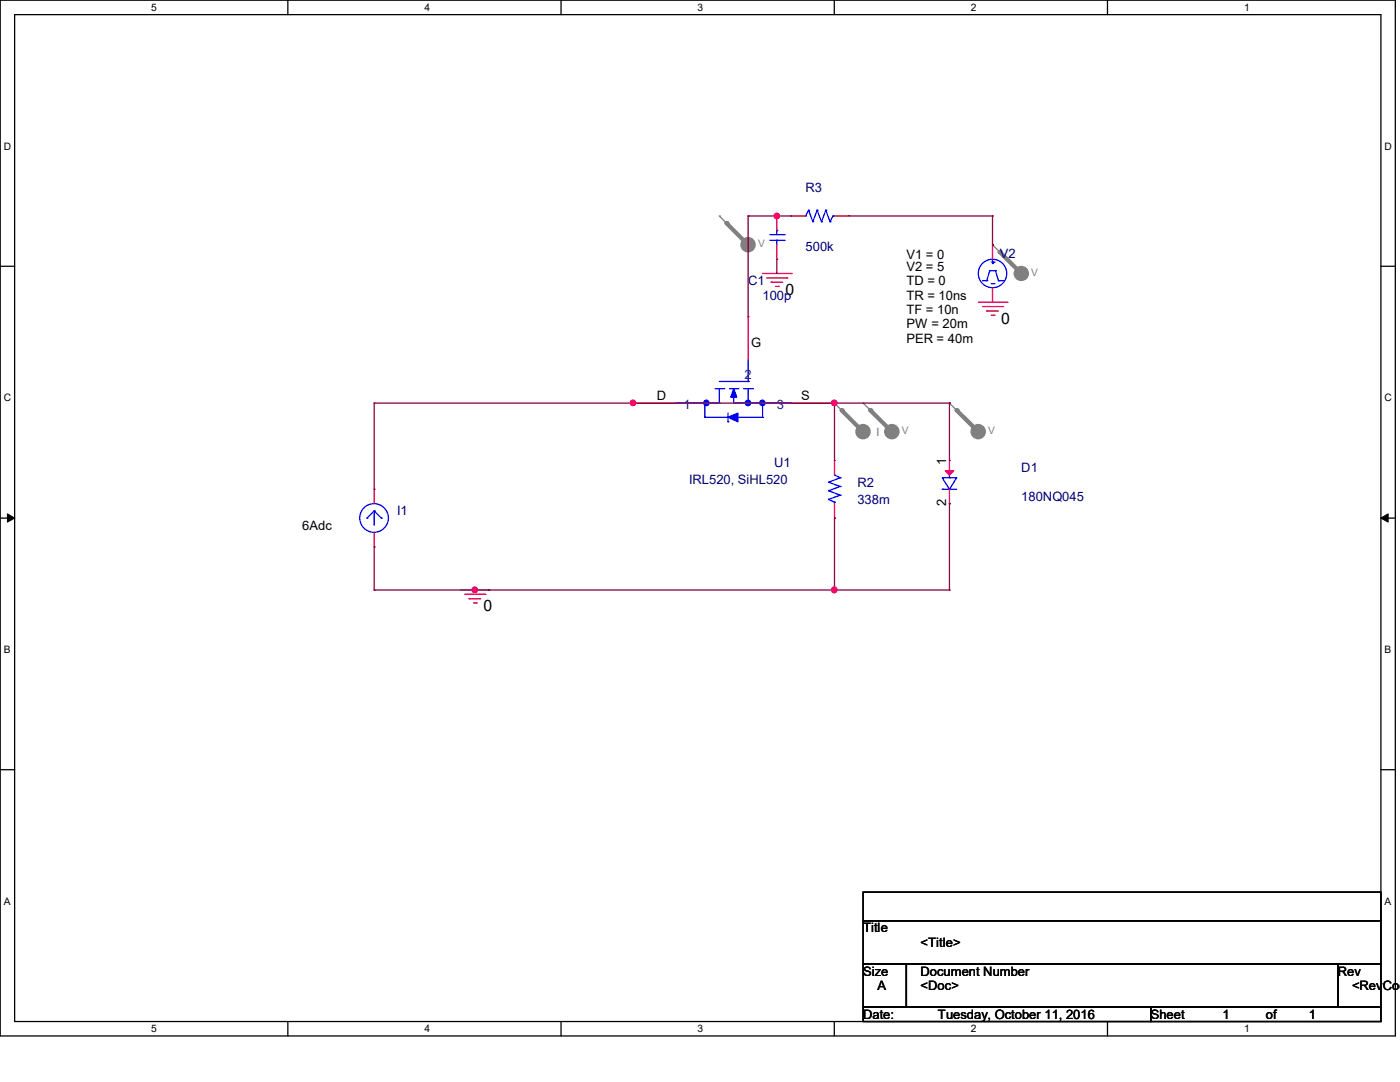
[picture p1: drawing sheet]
<svg xmlns="http://www.w3.org/2000/svg" width="279mm" height="216mm" viewBox="0 0 279 216" stroke-linecap="round" stroke-linejoin="round" font-family="sans-serif">
<path d="M0 0h278.5v206.7h-278.5zM2.9 2.9h272.7v200.9h-272.7z" fill="none" stroke="#000" stroke-width=".25"/>
<g fill="#fff">
<path d="M30.2 .3h1.1v2.3h-1.1z"/>
<path d="M30.2 204.1h1.1v2.3h-1.1z"/>
</g>
<path d="M57.4 0v2.9M57.4 203.8v2.9" fill="none" stroke="#000" stroke-width=".25"/>
<g fill="#fff">
<path d="M84.7 .3h1.1v2.3h-1.1z"/>
<path d="M84.7 204.1h1.1v2.3h-1.1z"/>
</g>
<path d="M112 0v2.9M112 203.8v2.9" fill="none" stroke="#000" stroke-width=".25"/>
<g fill="#fff">
<path d="M139.2 .3h1.1v2.3h-1.1z"/>
<path d="M139.2 204.1h1.1v2.3h-1.1z"/>
</g>
<path d="M166.5 0v2.9M166.5 203.8v2.9" fill="none" stroke="#000" stroke-width=".25"/>
<g fill="#fff">
<path d="M193.8 .3h1.1v2.3h-1.1z"/>
<path d="M193.8 204.1h1.1v2.3h-1.1z"/>
</g>
<path d="M221 0v2.9M221 203.8v2.9" fill="none" stroke="#000" stroke-width=".25"/>
<g fill="#fff">
<path d="M248.3 .3h1.1v2.3h-1.1z"/>
<path d="M248.3 204.1h1.1v2.3h-1.1z"/>
<path d="M.8 28h1.4v2.3h-1.4z"/>
<path d="M276.3 28h1.4v2.3h-1.4z"/>
<path d="M.8 78.2h1.4v2.3h-1.4z"/>
<path d="M276.3 78.2h1.4v2.3h-1.4z"/>
</g>
<path d="M0 53.1h2.9M275.6 53.1h2.9" fill="none" stroke="#000" stroke-width=".25"/>
<g fill="#fff">
<path d="M.8 128.5h1.3v2.2h-1.3z"/>
<path d="M276.3 128.5h1.3v2.2h-1.3z"/>
</g>
<path d="M0 103.4h2.9M275.6 103.4h2.9" fill="none" stroke="#000" stroke-width=".25"/>
<path d="M1.5 102.5l1.4 .9-1.4 .8zM275.6 103.4l1.4-.9v1.7z" fill="#000" stroke="#000" stroke-width=".2"/>
<g fill="#fff">
<path d="M.8 178.7h1.3v2.2h-1.3z"/>
<path d="M276.3 178.7h1.3v2.2h-1.3z"/>
</g>
<path d="M0 153.6h2.9M275.6 153.6h2.9M172.3 178h103.3v5.7h-103.3zM172.3 183.7h103.3v8.7h-103.3zM172.3 192.4h8.6v8.6h-8.6zM180.9 192.4h86.1v8.6h-86.1zM267 192.4h8.6v8.6h-8.6zM172.3 201h57.4v2.8h-57.4zM229.7 201h45.9v2.8h-45.9z" fill="none" stroke="#000" stroke-width=".25"/>
<g fill="none" stroke="#f00" stroke-width=".25">
<path d="M152.2 54.6h5.7M153 55.5h4.1M153.9 56.3h.1M153.9 56.3h2.3M154.8 57.1h.5M155.3 57.1h.1M157.1 55.5h.1M157.9 54.6h.1M195.2 60.3h5.8M196.1 61.2h4M196.9 62.1h.1M196.9 62.1h2.4"/>
<path d="M197.8 62.9h.6M198.4 62.9h.1M200.1 61.2h.1M201 60.3h.1M91.9 117.7h5.7M92.8 118.6h4M93.6 119.5h.1M93.6 119.5h2.3M96.8 118.6h.1M97.6 117.7h.1M94.5 120.3h.5M95 120.3h.1"/>
</g>
<circle cx="172.2" cy="86.1" r="1.42" fill="#808080" stroke="#808080" stroke-width=".25"/>
<path d="M166.5 80.4h.1M166.5 80.4l5.8 5.7" fill="none" stroke="#808080" stroke-width=".25"/>
<path d="M168 81.9l4.3 4.2" fill="none" stroke="#808080" stroke-width=".85"/>
<circle cx="168" cy="81.9" r=".42" fill="#808080"/>
<circle cx="178" cy="86.1" r="1.42" fill="#808080" stroke="#808080" stroke-width=".25"/>
<path d="M172.3 80.4h.1M172.3 80.4l5.7 5.7" fill="none" stroke="#808080" stroke-width=".25"/>
<path d="M173.7 81.9l4.3 4.2" fill="none" stroke="#808080" stroke-width=".85"/>
<circle cx="173.7" cy="81.9" r=".42" fill="#808080"/>
<circle cx="195.2" cy="86.1" r="1.42" fill="#808080" stroke="#808080" stroke-width=".25"/>
<path d="M189.5 80.4h.1M189.5 80.4l5.7 5.7" fill="none" stroke="#808080" stroke-width=".25"/>
<path d="M190.9 81.9l4.3 4.2" fill="none" stroke="#808080" stroke-width=".85"/>
<circle cx="190.9" cy="81.9" r=".42" fill="#808080"/>
<circle cx="203.8" cy="54.6" r="1.41" fill="#808080" stroke="#808080" stroke-width=".25"/>
<path d="M198.1 48.9h.1M198.1 48.9l5.7 5.7" fill="none" stroke="#808080" stroke-width=".25"/>
<path d="M199.5 50.3l4.3 4.3" fill="none" stroke="#808080" stroke-width=".85"/>
<circle cx="199.5" cy="50.3" r=".42" fill="#808080"/>
<circle cx="149.3" cy="48.8" r="1.42" fill="#808080" stroke="#808080" stroke-width=".25"/>
<path d="M143.6 43.1h.1M143.6 43.1l5.7 5.8" fill="none" stroke="#808080" stroke-width=".25"/>
<path d="M145 44.5l4.3 4.4" fill="none" stroke="#808080" stroke-width=".85"/>
<circle cx="145" cy="44.5" r=".42" fill="#808080"/>
<g fill="none" stroke="#00f" stroke-width=".25">
<path d="M153.6 48h2.9M153.6 46.8h2.9M155 46h.1M155 48h.1M155 46v.8M155 48v.9M156.5 48h.1M156.5 46.8h.1M160.8 43.1h.1M161.4 42h.1M161.4 42l.8 2.2M161.4 42l-.6 1.1"/>
<path d="M162.2 44.2h.1M163.1 42h.1M163.1 42l.9 2.2M163.1 42l-.9 2.2M164 44.2h.1M164.8 42h.1M164.8 42l.9 2.2M164.8 42l-.8 2.2M165.7 44.2h.1M166.2 43.1h.1M166.2 43.1l-.5 1.1M166.2 43.1h.3"/>
<path d="M196.1 56h.8M196.9 56h.1M197.5 54h.1M197.5 54l-.6 2M197.5 54h1.2M197.8 56.6h.6M197.8 52.3h.6M198.1 52.6h.1M198.1 52v.6M198.4 56.6h.1M198.4 52.3h.1M198.7 54h.1"/>
<path d="M198.7 54l.6 2M199.3 56h.1M199.3 56h.8M200.1 56h.1M142.7 77.6h1.7M143.6 76.1h5.7M143.6 77.6v2.8M144.4 77.6h.1M145.6 77.6h1.7M146.4 77.6v2.8M147.3 77.6h.1M148.4 77.6h1.8"/>
<path d="M149.3 76.1h.1M149.3 71.8v4.3M149.3 77.6v2.8M150.2 77.6h.1M135 80.4h8.6M140.7 80.4h.1M140.7 83.3h.1M140.7 83.3h11.5M140.7 80.4v2.9M143.6 80.4h.1M145.3 84.2h.1M145.3 82.4v1.8"/>
<path d="M146.4 80.4h.1M146.4 80.4h11.5M149.3 80.4h.1M152.2 80.4h.1M152.2 83.3h.1M152.2 80.4v2.9M165.4 99.7h.1M165.4 97.9h.1M165.4 96.2h.1M165.4 99.7l1.1 .5M165.4 97.9l2.3 .9M165.4 96.2l2.3 .9"/>
<path d="M166.5 94.8h.1M166.5 94.8l1.2 .5M167.7 98.8h.1M167.7 97.1h.1M167.7 95.3h.1M167.7 98.8l-2.3 .9M167.7 97.1l-2.3 .8M167.7 95.3l-2.3 .9M188 95.3h2.9l-1.4 2.3zM188 97.6h.1M188 97.6h2.9M189.5 95.3h.1"/>
<path d="M189.5 94.8v.5M73.2 103.4h.1M74.7 101.9h.1M74.7 101.9v2.9M74.7 101.9l1.4 1.5M74.7 101.9l-1.5 1.5M76.1 103.4h.1M166.5 100.2h.1M166.5 100.2v.3"/>
<circle cx="198.1" cy="54.6" r="2.84"/>
<circle cx="74.7" cy="103.4" r="2.86"/>
</g>
<g fill="none" stroke="#f00" stroke-width=".25">
<path d="M155 51.7h.1M155 43.1h.1M155 43.1v2.9M155 48.9v2.8M157.9 43.1h.1M157.9 43.1h2.9M166.5 43.1h2.9M169.4 43.1h.1M198.1 48.9h.1M198.1 48.9v2.8M198.1 57.4v2.9M149.3 63.2h.1"/>
<path d="M149.3 63.2v8.6M198.1 60.3h.1M74.7 97.6h.1M74.7 97.6v2.9M126.3 80.4h.1M126.3 80.4h8.7M157.9 80.4h8.6M166.5 91.9h.1M166.5 80.4h.1M166.5 91.9v2.9M189.5 91.9h.1M189.5 91.9v2.9"/>
<path d="M189.5 97.6v2.9M74.7 109.1h.1M74.7 106.3v2.8M166.5 103.4h.1M166.5 100.5v2.9M189.5 100.5h.1"/>
</g>
<g fill="#00f" stroke="#00f" stroke-width=".25">
<path d="M145.3 83.3l2-.9v1.8z" fill-rule="evenodd"/>
<path d="M146.4 77.6l.6 1.6h-1.2z" fill-rule="evenodd"/>
<circle cx="141" cy="80.4" r=".55"/>
<circle cx="149.3" cy="80.4" r=".55"/>
<circle cx="152.1" cy="80.4" r=".55"/>
</g>
<path d="M188.6 93.9h1.7l-.8 .9z" fill="#f00" stroke="#f00" stroke-width=".25"/>
<g fill="none" stroke="#800040" stroke-width=".25">
<path d="M149.3 43.1h.1M149.3 43.1v20.1M149.3 43.1h8.6M155 54.6h.1M155 51.7v2.9M157.9 43.1h.1M169.4 43.1h28.7M198.1 43.1h.1M198.1 48.9h.1M198.1 43.1v5.8M74.7 80.4h.1M74.7 80.4v17.2"/>
<path d="M74.7 80.4h114.8M126.3 80.4h.1M166.5 80.4h.1M166.5 80.4v11.5M189.5 80.4h.1M189.5 80.4v11.5M74.7 117.7h.1M74.7 109.1v8.6M74.7 117.7h114.8M94.8 117.7h.1M166.5 117.7h.1M166.5 103.4h.1"/>
<path d="M166.5 103.4v14.3M189.5 100.5h.1M189.5 117.7h.1M189.5 100.5v17.2"/>
</g>
<g fill="#f0f" stroke="#f0f" stroke-width=".25">
<circle cx="94.7" cy="117.7" r=".56"/>
<circle cx="166.5" cy="117.7" r=".56"/>
<circle cx="126.3" cy="80.4" r=".55"/>
<circle cx="166.5" cy="80.4" r=".55"/>
<circle cx="155" cy="43.1" r=".55"/>
</g>
<g font-size="3.1">
<text x="156.8" y="58.8">0</text>
<text x="199.8" y="64.6">0</text>
<text x="96.5" y="122">0</text>
</g>
<g font-size="2.6" fill="#000080">
<text x="160.8" y="38.3">R3</text>
<text x="160.8" y="50">500k</text>
<text x="199.5" y="51.5">V2</text>
<text x="149.3" y="56.9">C1</text>
<text x="152.2" y="59.8">100p</text>
<text x="154.5" y="93.1">U1</text>
<text x="203.8" y="94.2">D1</text>
<text x="137.5" y="96.5">IRL520, SiHL520</text>
<text x="171.1" y="97.1">R2</text>
<text x="171.1" y="100.5">338m</text>
<text x="203.8" y="99.9">180NQ045</text>
<text x="79.2" y="102.8">I1</text>
</g>
<g font-size="2.6">
<text x="180.9" y="51.7">V1 = 0</text>
<text x="180.9" y="56.9">TD = 0</text>
<text x="180.9" y="59.8">TR = 10ns</text>
<text x="180.9" y="54.1">V2 = 5</text>
<text x="180.9" y="62.7">TF = 10n</text>
<text x="180.9" y="65.5">PW = 20m</text>
<text x="149.9" y="69.3">G</text>
<text x="180.9" y="68.4">PER = 40m</text>
<text x="131.1" y="79.8">D</text>
<text x="159.9" y="79.8">S</text>
<text x="188.8" y="92.8" transform="rotate(-90 188.8 92.8)">1</text>
<text x="188.8" y="101.1" transform="rotate(-90 188.8 101.1)">2</text>
<text x="60.3" y="105.7">6Adc</text>
<text x="172.3" y="186.1">Title</text>
<text x="183.7" y="188.9">&lt;Title&gt;</text>
<text x="172.3" y="194.7">Size</text>
<text x="175.1" y="197.6">A</text>
<text x="183.7" y="194.7">Document Number</text>
<text x="183.7" y="197.6">&lt;Doc&gt;</text>
<text x="267" y="194.7">Rev</text>
<text x="269.8" y="197.6">&lt;RevCod</text>
<text x="172.3" y="203.3">Date:</text>
<text x="187.2" y="203.3">Tuesday, October 11, 2016</text>
<text x="229.7" y="203.3">Sheet</text>
<text x="244" y="203.3">1</text>
<text x="252.6" y="203.3">of</text>
<text x="261.2" y="203.3">1</text>
</g>
<g font-size="2.6" fill="#004080">
<text x="148.6" y="75.6">2</text>
<text x="136.4" y="81.6">1</text>
<text x="155" y="81.6">3</text>
</g>
<text font-size="2.3" fill="#808080" x="174.8" y="87.1">I</text>
<g font-size="2">
<text x="30.2" y="2.2">5</text>
<text x="84.7" y="2.2">4</text>
<text x="139.2" y="2.2">3</text>
<text x="193.7" y="2.2">2</text>
<text x="248.3" y="2.2">1</text>
<text x=".8" y="29.9">D</text>
<text x="276.3" y="29.9">D</text>
<text x=".8" y="80.1">C</text>
<text x="276.3" y="80.1">C</text>
<text x=".8" y="130.3">B</text>
<text x="276.3" y="130.3">B</text>
<text x=".8" y="180.5">A</text>
<text x="276.3" y="180.5">A</text>
<text x="30.2" y="206">5</text>
<text x="84.7" y="206">4</text>
<text x="139.2" y="206">3</text>
<text x="193.7" y="206">2</text>
<text x="248.3" y="206">1</text>
</g>
<g font-size="2" fill="#808080">
<text x="151.3" y="49.2">V</text>
<text x="205.8" y="55">V</text>
<text x="180" y="86.5">V</text>
<text x="197.2" y="86.5">V</text>
</g>
</svg>
